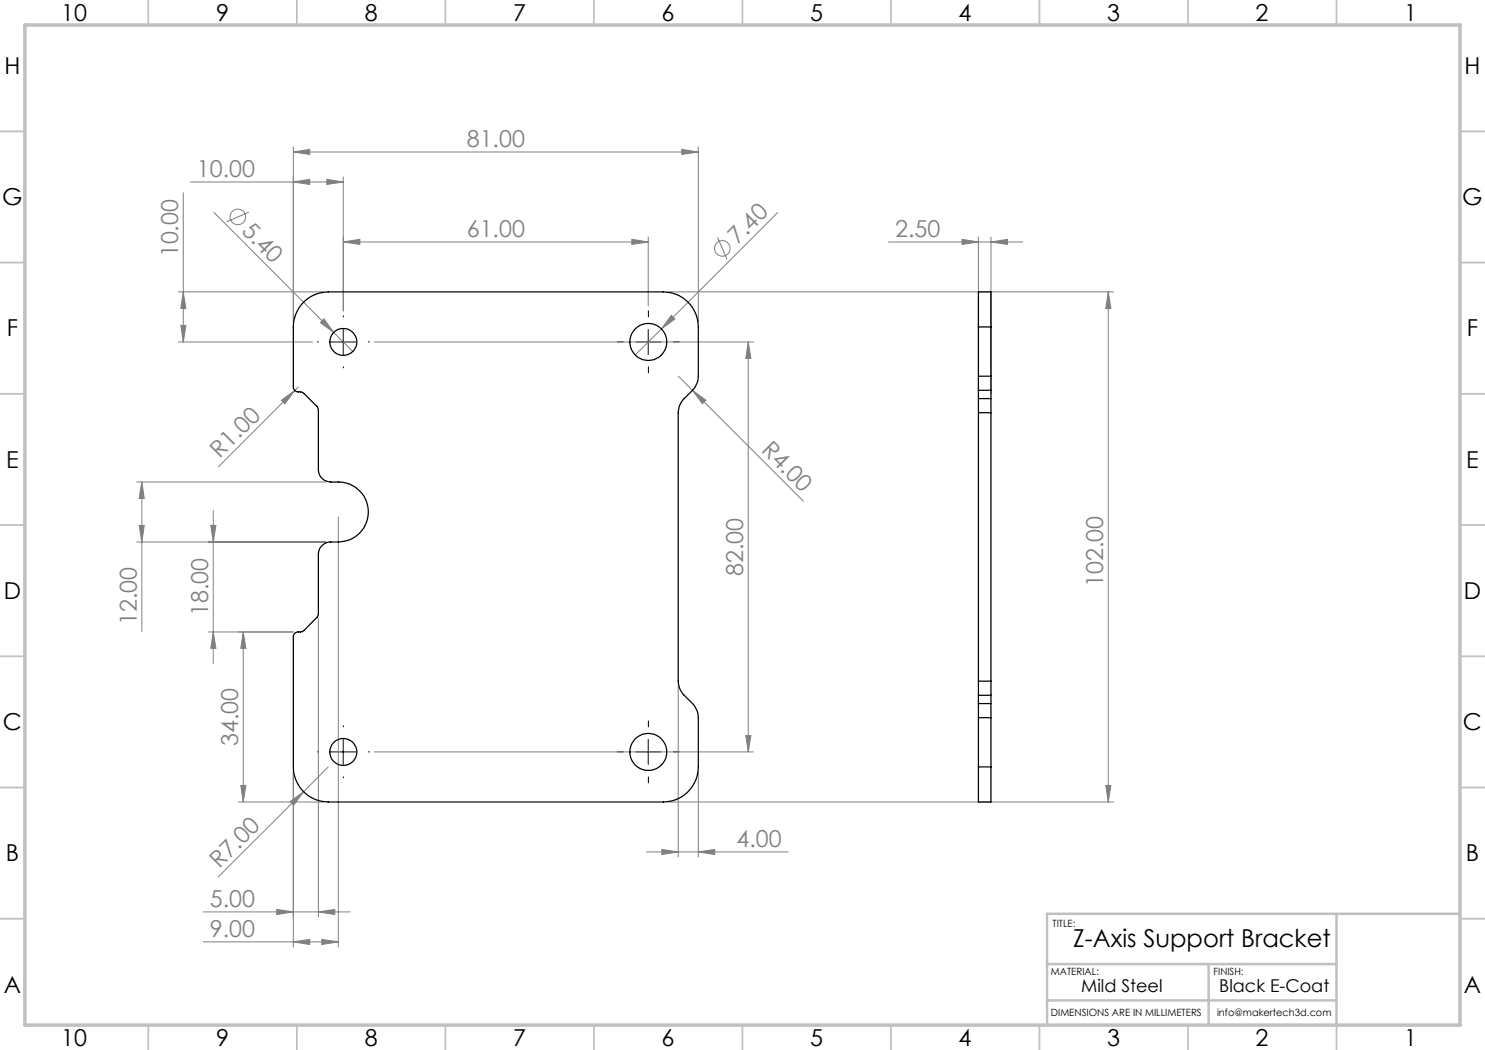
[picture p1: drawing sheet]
<svg xmlns="http://www.w3.org/2000/svg" width="297mm" height="210mm" viewBox="0 0 297 210" stroke-linecap="round" stroke-linejoin="round" font-family="sans-serif">
<g fill="none" stroke="#808080" stroke-width=".2">
<path d="M36.7 38.6v29.8M38.1 36.4h30.6M58.7 36.4l3.2-.5v1zM58.7 30.4l3.2-.5v1zM58.7 29.4v35M58.7 30.4h81M65.4 35.9l3.3 .5-3.3 .5zM68.7 35.4v26.8M136.3 29.9l3.4 .5-3.4 .5zM139.7 29.4v35M35.7 58.4h29M36.7 58.4l.5 3.3h-1z"/>
<path d="M42.8 42.5l23.9 24M49.8 42.4l-4.4 1.9M68.7 48.4l3.3-.5v1zM68.7 48.4h60.9M126.4 47.9l3.2 .5-3.2 .5zM129.6 47.4v13.8M133.7 58.4h89M143.5 47.5l1.9 4.4M155.5 42.5l-23.2 23.3M177.7 48.4h26.8M192.4 47.9l3.3 .5-3.3 .5zM195.7 47.4v31.3"/>
<path d="M198.2 48.4l3.3-.5v1zM198.2 47.4v31.3M221.7 58.4v102M221.7 58.4l.5 3.3h-1zM35.7 68.4h26.8M36.2 65.1h1l-.5 3.3zM59.7 77.4l-16 15.9M64.8 63.8l1.9 2.7-2.6-2zM66.7 66.5l3.9 3.8M74.9 68.4h75.8M132.3 65.8l-5.3 5.2M134.3 63.1l.7 .7-2.7 2z"/>
<path d="M135.6 75.2l2.9 2.9M138.5 78.1l2.7 1.9-.7 .7zM138.5 78.1l22.2 22.2M149.6 68.4v82M149.6 68.4l.6 3.3h-1zM27.3 96.4h37.9M28.4 96.4v29.9M28.4 96.4l.5 3.3h-1.1zM56.3 80.1l2.6-2-1.9 2.7zM27.3 108.4h37.9M27.8 105.1h1.1l-.5 3.3zM42.2 105.1h1l-.5 3.3z"/>
<path d="M42.7 102.1v30.6M67.7 103.4v86M42.7 126.4l.5 3.3h-1zM48.6 126.4l.6 3.3h-1zM48.6 126.4v34M58.7 126.4h-17M63.7 123.8v59.6M135.6 137.2v34.2M48.2 157.1h1l-.6 3.3zM58.7 154.4v35M60.7 158.4l-17.1 17M65.7 153.4l-5 5"/>
<path d="M74.9 150.4h75.8M139.7 154.4v17M149.2 147.1h1l-.6 3.3zM221.2 157.1h1l-.5 3.3zM47.7 160.4h17M58 160.3l2.7-1.9-2 2.6zM129.3 170.4h28.4M132.4 169.9l3.2 .5-3.2 .5zM133.7 160.4h89M139.7 170.4l3.2-.5v1zM40.7 182.4h29.3M40.7 188.4h27"/>
<path d="M55.4 181.9l3.3 .5-3.3 .5zM58.7 188.4l3.2-.5v1zM63.7 182.4l3.3-.5v1zM64.3 187.9l3.4 .5-3.4 .5z"/>
<circle cx="47.6" cy="43.4" r="1.55"/>
<circle cx="144.5" cy="49.7" r="1.56"/>
</g>
<g fill="none" stroke="#000" stroke-width=".2" stroke-dasharray="15.2 1.3 1.3 1.3">
<path d="M63.7 68.4h-.2M68.7 63.4v-.2M68.7 73.4v.2M73.7 68.4h.2M124.7 68.4h-1.2M129.7 63.4v-1.2M129.7 73.4v1.2M134.7 68.4h1.2M63.7 150.4h-.2M68.7 145.4v-.2M68.7 155.4v.2M73.7 150.4h.2"/>
<path d="M124.7 150.4h-1.2M129.7 145.4v-1.2M129.7 155.4v1.2M134.7 150.4h1.2"/>
</g>
<path d="M66.1 68.4h5.1M68.7 65.9v5M127.2 68.4h5M129.6 65.9v5M66.1 150.4h5.1M68.7 147.9v5M127.2 150.4h5M129.6 147.9v5" fill="none" stroke="#000" stroke-width=".2"/>
<g fill="none" stroke="#c0c0c0" stroke-width=".35">
<path d="M29.7 0v5M59.4 0v5M89.1 0v5M118.8 0v5M148.5 0v5M178.2 0v5M207.9 0v5M237.6 0v5M267.3 0v5M0 26.3h5M292 26.3h5M0 52.5h5"/>
<path d="M292 52.5h5M0 78.8h5M292 78.8h5M0 105h5M5 105h.1M292 105h.1M292 105h5M0 131.3h5M292 131.3h5M0 157.5h5M292 157.5h5M0 183.8h5"/>
<path d="M292 183.8h5M29.7 205v5M59.4 205v5M89.1 205v5M118.8 205v5M148.5 205h.1M148.5 205v5M178.2 205v5M207.9 205v5M237.6 205v5M267.3 205v5"/>
</g>
<path d="M209.4 192.8h57.9M241.7 192.8v12.2M267.3 182.8v22.2M292 182.8h-82.6v22.2M209.4 200.1h57.9" fill="none" stroke="#c0c0c0" stroke-width=".5"/>
<path d="M5 5h287v200h-287z" fill="none" stroke="#c0c0c0" stroke-width=".7"/>
<g fill="#808080">
<path d="M64.8 63.8l1.9 2.7-2.6-2z"/>
<path d="M134.3 63.1l.7 .7-2.7 2z"/>
<path d="M138.5 78.1l2.7 1.9-.7 .7z"/>
<path d="M63.7 182.4l3.3-.5v1zM55.4 181.9l3.3 .5-3.3 .5zM64.3 187.9l3.4 .5-3.4 .5zM58.7 188.4l3.2-.5v1zM65.4 35.9l3.3 .5-3.3 .5zM58.7 36.4l3.2-.5v1z"/>
<path d="M68.7 48.4l3.3-.5v1zM126.4 47.9l3.2 .5-3.2 .5zM58.7 30.4l3.2-.5v1zM136.3 29.9l3.4 .5-3.4 .5z"/>
<path d="M132.4 169.9l3.2 .5-3.2 .5zM139.7 170.4l3.2-.5v1z"/>
<path d="M192.4 47.9l3.3 .5-3.3 .5zM198.2 48.4l3.3-.5v1z"/>
<path d="M58 160.3l.7 .7 2-2.6zM56.3 80.1l.7 .7 1.9-2.7z"/>
<path d="M48.2 157.1h1l-.6 3.3zM48.6 126.4l.6 3.3h-1zM36.2 65.1h1l-.5 3.3zM36.7 58.4l.5 3.3h-1z"/>
<path d="M42.2 105.1h1l-.5 3.3zM42.7 126.4l.5 3.3h-1zM28.4 96.4l.5 3.3h-1.1zM27.8 105.1h1.1l-.5 3.3z"/>
<path d="M149.6 68.4l.6 3.3h-1zM149.2 147.1h1l-.6 3.3zM221.7 58.4l.5 3.3h-1zM221.2 157.1h1l-.5 3.3z"/>
</g>
<g fill="none" stroke="#000" stroke-width=".25">
<path d="M60.4 60.7a7 7 0 0 1 5.3-2.3h66.9a7 7 0 0 1 7.1 7v9.8a4.2 4.2 0 0 1-1.2 2.9l-1.7 1.6a4.1 4.1 0 0 0-1.2 2.8v53.7a4.1 4.1 0 0 0 1.2 2.9l1.7 1.6a4.2 4.2 0 0 1 1.2 2.8v9.9a7 7 0 0 1-7.1 7h-66.9a7 7 0 0 1-7-7v-26a1.2 1.2 0 0 1 1.6-1l.5-.3 2.7-2.7 .1-.4 .1-12.1a2.41 2.41 0 0 1 2.4-2.5 6.6 6.6 0 0 0 6.6-2.8 6 6 0 0 0-5-9.2 3.4 3.4 0 0 1-3.6-1.1l-.4-1.4-.1-12.1-.1-.4-2.8-2.8-.4-.2a1.22 1.22 0 0 1-1.6-1v-12a7 7 0 0 1 1.7-4.7zM195.7 65.4v-7h2.5v7M195.7 75.2v2.9M195.7 79.7v2.8M195.7 65.4v9.8M195.7 78.1v1.6M195.7 65.4h2.5M195.7 75.2h2.5M195.7 78.1h2.5M195.7 79.7h2.5M198.2 75.2v2.9M198.2 79.7v2.8"/>
<path d="M198.2 65.4v9.8M198.2 78.1v1.6M195.7 82.5v53.7M195.7 82.5h2.5M198.2 82.5v53.7M195.7 136.2v2.9M195.7 139.1v1.6M195.7 139.1h2.5M195.7 136.2h2.5M198.2 136.2v2.9M198.2 139.1v1.6M195.7 153.4v7h2.5v-7"/>
<path d="M195.7 140.7v2.8M195.7 153.4h2.5M195.7 143.5v9.9M195.7 143.5h2.5M195.7 140.7h2.5M198.2 140.7v2.8M198.2 143.5v9.9"/>
<circle cx="68.7" cy="68.4" r="2.7"/>
<circle cx="129.7" cy="68.4" r="3.7"/>
<circle cx="68.7" cy="150.4" r="2.69"/>
<circle cx="129.7" cy="150.4" r="3.7"/>
</g>
<text font-size="4.9" x="214.6" y="189.4">Z-Axis Support Bracket</text>
<g font-size="4.7">
<text x="12.2" y="4.2">10</text>
<text x="43.2" y="4.2">9</text>
<text x="72.9" y="4.2">8</text>
<text x="102.6" y="4.2">7</text>
<text x="132.3" y="4.2">6</text>
<text x="162" y="4.2">5</text>
<text x="191.7" y="4.2">4</text>
<text x="221.4" y="4.2">3</text>
<text x="251.1" y="4.2">2</text>
<text x="280.8" y="4.2">1</text>
<text x=".9" y="14.8">H</text>
<text x="292.9" y="14.8">H</text>
<text x=".5" y="41">G</text>
<text x="292.4" y="41">G</text>
<text x="1.4" y="67.3">F</text>
<text x="293.4" y="67.3">F</text>
<text x="1.2" y="93.5">E</text>
<text x="293.2" y="93.5">E</text>
<text x=".8" y="119.8">D</text>
<text x="292.8" y="119.8">D</text>
<text x=".6" y="146">C</text>
<text x="292.6" y="146">C</text>
<text x="1.2" y="172.3">B</text>
<text x="293.2" y="172.3">B</text>
<text x=".8" y="198.5">A</text>
<text x="292.8" y="198.5">A</text>
<text x="12.2" y="209.2">10</text>
<text x="43.2" y="209.2">9</text>
<text x="72.9" y="209.2">8</text>
<text x="102.6" y="209.2">7</text>
<text x="132.3" y="209.2">6</text>
<text x="162" y="209.2">5</text>
<text x="191.7" y="209.2">4</text>
<text x="221.4" y="209.2">3</text>
<text x="251.1" y="209.2">2</text>
<text x="280.8" y="209.2">1</text>
</g>
<g font-size="4.7" fill="#808080">
<text x="93.4" y="29.4">81.00</text>
<text x="39.4" y="35.4">10.00</text>
<text x="48.2" y="46.4" transform="rotate(45 48.2 46.4)">5.40</text>
<text x="93.4" y="47.4">61.00</text>
<text x="179" y="47.4">2.50</text>
<text x="35.7" y="51.5" transform="rotate(-90 35.7 51.5)">10.00</text>
<text x="147.5" y="49.1" transform="rotate(-45 147.5 49.1)">7.40</text>
<text x="44" y="91.7" transform="rotate(-45 44 91.7)">R1.00</text>
<text x="152.1" y="90.2" transform="rotate(45 152.1 90.2)">R4.00</text>
<text x="148.7" y="115.2" transform="rotate(-90 148.7 115.2)">82.00</text>
<text x="220.7" y="117.4" transform="rotate(-90 220.7 117.4)">102.00</text>
<text x="27.4" y="125" transform="rotate(-90 27.4 125)">12.00</text>
<text x="41.7" y="123.2" transform="rotate(-90 41.7 123.2)">18.00</text>
<text x="47.7" y="149.2" transform="rotate(-90 47.7 149.2)">34.00</text>
<text x="43.9" y="173.8" transform="rotate(-45 43.9 173.8)">R7.00</text>
<text x="147.3" y="169.4">4.00</text>
<text x="42" y="181.4">5.00</text>
<text x="42" y="187.4">9.00</text>
</g>
<g font-size="3.5">
<text x="216.2" y="198.3">Mild Steel</text>
<text x="243.9" y="198.3">Black E-Coat</text>
</g>
<g font-size="2">
<text x="210.5" y="185.4">TITLE:</text>
<text x="210.2" y="195">MATERIAL:</text>
<text x="242.7" y="195">FINISH:</text>
<text x="210.2" y="203.2">DIMENSIONS ARE IN MILLIMETERS</text>
<text x="243.4" y="203.2">info@makertech3d.com</text>
</g>
</svg>
